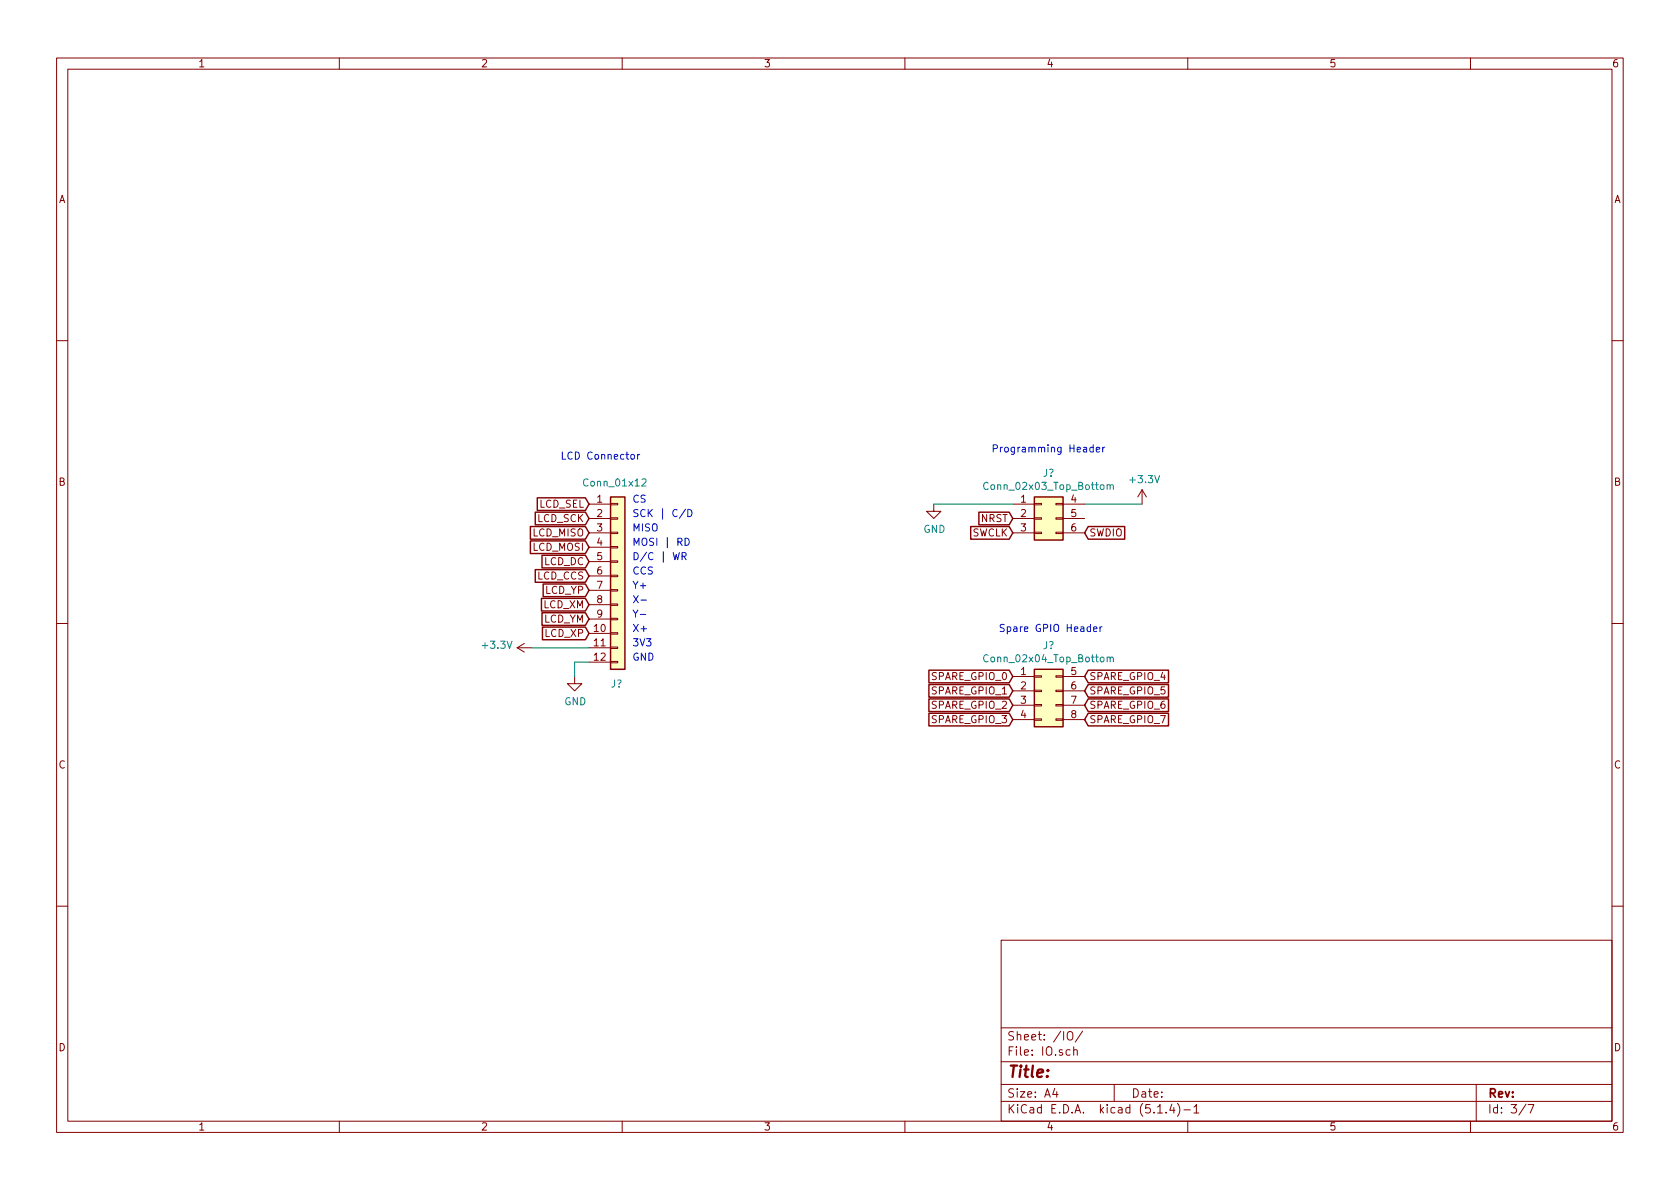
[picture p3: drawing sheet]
<svg xmlns="http://www.w3.org/2000/svg" width="297mm" height="210mm" viewBox="0 0 297 210" stroke-linecap="round" stroke-linejoin="round" font-family="sans-serif">
<g fill="none" stroke="#840000" stroke-width=".18">
<path d="M10 10.3h277v189.9h-277zM12 12.2h273v186.1h-273zM60 10.3v1.9M110 10.3v1.9M160 10.3v1.9M210 10.3v1.9M260 10.3v1.9M10 60.2h2M285 60.2h2M104.1 89.1h3.8M104.1 91.7h3.8M104.1 94.2h3.8"/>
<path d="M104.1 96.8h3.8M104.1 99.3h3.8M107.9 99.2h1.3v.2h-1.3zM107.9 96.6h1.3v.3h-1.3zM107.9 94.1h1.3v.3h-1.3zM107.9 91.6h1.3v.2h-1.3zM107.9 89h1.3v.3h-1.3zM165.1 89.1v1.3h1.3l-1.3 1.3-1.3-1.3h1.3M179.1 89.1h3.8M179.1 91.7h3.8M179.1 94.2h3.8M182.9 94.1h1.2v.3h-1.2z"/>
<path d="M182.9 89h1.2v.3h-1.2zM182.9 91.6h1.2v.2h-1.2zM186.7 94.1h1.3v.3h-1.3zM186.7 89h1.3v.3h-1.3zM186.7 91.6h1.3v.2h-1.3zM188 89.1h3.8M188 91.7h3.8M188 94.2h3.8M201.9 86.6l-.7 1.3M201.9 86.6v2.5M201.9 86.6l.8 1.3M10 110.3h2"/>
<path d="M91.4 114.5l1.3 .8M91.4 114.5h2.6M92.7 113.8l-1.3 .7M101.6 119.6v1.3h1.3l-1.3 1.3-1.3-1.3h1.3M104.1 114.5h3.8M104.1 112h3.8M104.1 117.1h3.8M104.1 101.8h3.8M104.1 104.4h3.8M104.1 106.9h3.8M104.1 109.5h3.8M107.9 106.8h1.3v.3h-1.3z"/>
<path d="M107.9 109.3h1.3v.3h-1.3zM107.9 111.9h1.3v.2h-1.3zM107.9 114.4h1.3v.3h-1.3zM107.9 117h1.3v.2h-1.3zM107.9 104.3h1.3v.2h-1.3zM107.9 101.7h1.3v.3h-1.3zM179.1 119.6h3.8M182.9 119.5h1.2v.3h-1.2zM186.7 119.5h1.3v.3h-1.3zM188 119.6h3.8M285 110.3h2M179.1 122.2h3.8"/>
<path d="M179.1 124.7h3.8M179.1 127.2h3.8M182.9 127.1h1.2v.3h-1.2zM182.9 124.6h1.2v.2h-1.2zM182.9 122h1.2v.3h-1.2zM186.7 127.1h1.3v.3h-1.3zM186.7 124.6h1.3v.2h-1.3zM186.7 122h1.3v.3h-1.3zM188 122.2h3.8M188 124.7h3.8M188 127.2h3.8M10 160.2h2"/>
<path d="M177 166.3h108v32h-108zM285 160.2h2M60 198.3v1.9M110 198.3v1.9M160 198.3v1.9M177 194.8h108M177 191.8h108M177 187.8h108M177 181.8h108M186.5 192.5l-.4 1h1M186.8 193v1M188.8 182.6a.49 .49 0 0 1 .5-.2 .49 .49 0 0 1 .4 .5v.5a.5 .5 0 0 1-.5 .5 .5 .5 0 0 1-.5-.5z"/>
<path d="M189.2 185.7l-.4-.1-.3 .3 .1 .6h.6M189.8 185.7l.3-.1 .3 .1 .1 .9M189.8 185.1v1.5M191.4 182.3l-1.3 2M197 191.8v3M204.7 196.8h.8M206.2 196.7v.1M207.2 195.2l-.4 1.1h.9M207.5 195.8v1M208.2 195.1a1.71 1.71 0 0 1 0 2.3M209.3 196.3h1.2M210 198.3v1.9"/>
<path d="M211.1 195.8l.4-.5v1.5M211.1 196.8h.9M260 198.3v1.9M261 191.8v6.5M269.8 195.2l-1.2 2M270.2 195.3h1l-.6 1.5"/>
</g>
<g fill="#ffffc2" stroke="#ffffc2" stroke-width=".18">
<path d="M182.9 118.4h5.1v10.1h-5.1z"/>
<path d="M107.9 87.9h2.6v30.5h-2.6z"/>
<path d="M182.9 87.9h5.1v7.6h-5.1z"/>
</g>
<g fill="none" stroke="#840000" stroke-width=".25">
<path d="M93.8 95.7h9.7l.6 1.1-.6 1.1h-9.7zM93.8 93.1h9.7l.6 1.1-.6 1.1h-9.7zM94.6 90.6h8.9l.6 1.1-.6 1.1h-8.9zM95 88h8.5l.6 1.1-.6 1.2h-8.5zM95.8 98.2h7.7l.6 1.1-.6 1.1h-7.7zM107.9 87.9h2.6v30.5h-2.6zM171.6 93.1h6.8l.7 1.1-.7 1.1h-6.8zM173.1 90.6h5.3l.7 1.1-.7 1.1h-5.3zM182.9 87.9h5.1v7.6h-5.1zM192.4 93.1h6.5v2.2h-6.5l-.6-1.1zM94.6 100.7h8.9l.6 1.1-.6 1.2h-8.9zM95.7 105.8h7.8l.6 1.1-.6 1.1h-7.8z"/>
<path d="M95.8 108.4h7.7l.6 1.1-.6 1.1h-7.7zM95.9 110.9h7.6l.6 1.1-.6 1.1h-7.6zM96 103.3h7.5l.6 1.1-.6 1.1h-7.5zM164.2 118.5h14.2l.7 1.1-.7 1.1h-14.2zM182.9 118.4h5.1v10.1h-5.1zM192.4 118.5h14.2v2.2h-14.2l-.6-1.1zM164.2 123.6h14.2l.7 1.1-.7 1.1h-14.2zM164.2 126.1h14.2l.7 1.1-.7 1.2h-14.2zM164.2 121.1h14.2l.7 1.1-.7 1.1h-14.2zM192.4 126.1h14.2v2.3h-14.2l-.6-1.2zM192.4 123.6h14.2v2.2h-14.2l-.6-1.1zM192.4 121.1h14.2v2.2h-14.2l-.6-1.1z"/>
</g>
<path d="M113.5 84.8l.5-.1 .2 .3v.2l-.8 .7h.8M174.7 85.4a.6 .6 0 0 0-.8 .4 .6 .6 0 0 0 .6 .8l.2-.2M195.8 85.8l.1-.1 .3 .1 .1 .8M195.8 85.7v.9M196.3 85.9l.2-.2 .3 .1v.8M174.7 115.9a.6 .6 0 0 0-.8 .4 .6 .6 0 0 0 .6 .7l.2-.1M195.8 116.3l.1-.1 .3 .1 .1 .7M195.8 116.2v.8M196.3 116.4l.2-.2 .3 .1v.7" fill="none" stroke="#008484" stroke-width=".18"/>
<path d="M165.1 89.1h14M191.8 89.1h10.1M94 114.5h10.1M104.1 117.1h-2.5v2.5" fill="none" stroke="#008400" stroke-width=".18"/>
<g fill="none" stroke="#0000c2" stroke-width=".18">
<path d="M193.3 79.1h-.4l-.2 .2 .1 .6h.5M193.3 78.7v1.2M193.8 79.5l.6-.1v-.3h-.4l-.2 .2 .1 .6h.5M195 79.1v.8M195.4 79.1l-.4 .2M111.6 80.4h.3l.3 .2-.1 .5-.3 .1-.2-.1zM112.7 80.4v.8M113.1 80.4l-.4 .2M119 97.7l.3 1.3 .3-.9 .2 .9 .3-1.3M120.6 98.4l.6-.1 .1-.5-.2-.1h-.5v1.3M120.9 98.4l.4 .6M121.1 95.2a.64 .64 0 0 1 .8 .6 .64 .64 0 0 1-.8 .6z"/>
<path d="M121.2 90l-1.1 1.7M121.6 90.1a.64 .64 0 0 1 .8 .6 .64 .64 0 0 1-.8 .7zM113.2 108.7h1M113.3 106.1h1M193.3 111.2l.7-.1-.1-.2-.4-.1-.2 .2 .1 .6h.5M194.5 110.8v.9M194.9 110.8l-.4 .3"/>
</g>
<text font-size="2.8" fill="#840000" x="178" y="190.5">Title:</text>
<g font-size="2.1" fill="#840000">
<text x="178" y="184">Sheet: /IO/</text>
<text x="178" y="186.7">File: IO.sch</text>
<text x="178" y="196.9">KiCad E.D.A. kicad (5.1.4)-1</text>
<text x="178" y="194.1">Size: A4</text>
<text x="200" y="194.1">Date:</text>
<text x="263" y="194.1">Rev:</text>
<text x="263" y="196.9">Id: 3/7</text>
</g>
<g font-size="1.8" fill="#840000">
<text x="35" y="11.9">1</text>
<text x="85" y="11.9">2</text>
<text x="135" y="11.9">3</text>
<text x="185" y="11.9">4</text>
<text x="235" y="11.9">5</text>
<text x="285" y="11.9">6</text>
<text x="10.4" y="35.9">A</text>
<text x="285.4" y="35.9">A</text>
<text x="10.4" y="85.9">B</text>
<text x="95.3" y="89.8">LCD_SEL</text>
<text x="105.6" y="88.9">1</text>
<text x="180.5" y="88.9">1</text>
<text x="189.4" y="88.9">4</text>
<text x="285.4" y="85.9">B</text>
<text x="94.2" y="94.9">LCD_MISO</text>
<text x="95" y="92.3">LCD_SCK</text>
<text x="105.6" y="91.4">2</text>
<text x="105.6" y="94">3</text>
<text x="171.8" y="94.9">SWCLK</text>
<text x="173.5" y="92.3">NRST</text>
<text x="180.5" y="91.4">2</text>
<text x="180.5" y="94">3</text>
<text x="189.4" y="91.4">5</text>
<text x="189.4" y="94">6</text>
<text x="192.6" y="94.9">SWDIO</text>
<text x="94.2" y="97.4">LCD_MOSI</text>
<text x="96.2" y="99.9">LCD_DC</text>
<text x="105.6" y="96.5">4</text>
<text x="105.6" y="99.1">5</text>
<text x="105.6" y="101.6">6</text>
<text x="95" y="102.5">LCD_CCS</text>
<text x="96.1" y="107.6">LCD_XM</text>
<text x="96.4" y="105">LCD_YP</text>
<text x="105.6" y="104.1">7</text>
<text x="105.6" y="106.7">8</text>
<text x="96.1" y="110.1">LCD_YM</text>
<text x="96.4" y="112.6">LCD_XP</text>
<text x="105.1" y="111.8">10</text>
<text x="105.6" y="109.2">9</text>
<text x="105.1" y="114.3">11</text>
<text x="105.1" y="116.8">12</text>
<text x="180.5" y="119.4">1</text>
<text x="189.4" y="119.4">5</text>
<text x="164.8" y="125.3">SPARE_GPIO_2</text>
<text x="164.8" y="122.8">SPARE_GPIO_1</text>
<text x="164.8" y="120.3">SPARE_GPIO_0</text>
<text x="180.5" y="121.9">2</text>
<text x="180.5" y="124.5">3</text>
<text x="189.4" y="121.9">6</text>
<text x="189.4" y="124.5">7</text>
<text x="192.6" y="120.3">SPARE_GPIO_4</text>
<text x="192.6" y="125.3">SPARE_GPIO_6</text>
<text x="192.6" y="122.8">SPARE_GPIO_5</text>
<text x="164.8" y="127.9">SPARE_GPIO_3</text>
<text x="180.5" y="127">4</text>
<text x="189.4" y="127">8</text>
<text x="192.6" y="127.9">SPARE_GPIO_7</text>
<text x="10.4" y="135.9">C</text>
<text x="285.4" y="135.9">C</text>
<text x="10.4" y="185.9">D</text>
<text x="285.4" y="185.9">D</text>
<text x="35" y="199.9">1</text>
<text x="85" y="199.9">2</text>
<text x="135" y="199.9">3</text>
<text x="185" y="199.9">4</text>
<text x="235" y="199.9">5</text>
<text x="285" y="199.9">6</text>
</g>
<g font-size="1.8" fill="#0000c2">
<text x="99.1" y="81.3">LCD Connector</text>
<text x="175.3" y="80">Programming Header</text>
<text x="111.8" y="88.9">CS</text>
<text x="111.8" y="91.4">SCK | C/D</text>
<text x="111.8" y="94">MISO</text>
<text x="111.8" y="96.5">MOSI | RD</text>
<text x="111.8" y="99.1">D/C | WR</text>
<text x="111.8" y="101.6">CCS</text>
<text x="111.8" y="104.1">Y+</text>
<text x="111.8" y="106.7">X-</text>
<text x="111.8" y="109.2">Y-</text>
<text x="111.8" y="111.8">X+</text>
<text x="176.5" y="111.8">Spare GPIO Header</text>
<text x="111.8" y="116.8">GND</text>
<text x="111.8" y="114.3">3V3</text>
</g>
<g font-size="1.8" fill="#008484">
<text x="103.5" y="86">Conn_01x12</text>
<text x="174.5" y="86.6">Conn_02x03_Top_Bottom</text>
<text x="184.4" y="84.3">J?</text>
<text x="200" y="85.4">+3.3V</text>
<text x="163.3" y="94.2">GND</text>
<text x="85.5" y="114.7">+3.3V</text>
<text x="174.5" y="117.1">Conn_02x04_Top_Bottom</text>
<text x="184.4" y="114.8">J?</text>
<text x="99.8" y="124.7">GND</text>
<text x="108" y="121.6">J?</text>
</g>
</svg>
